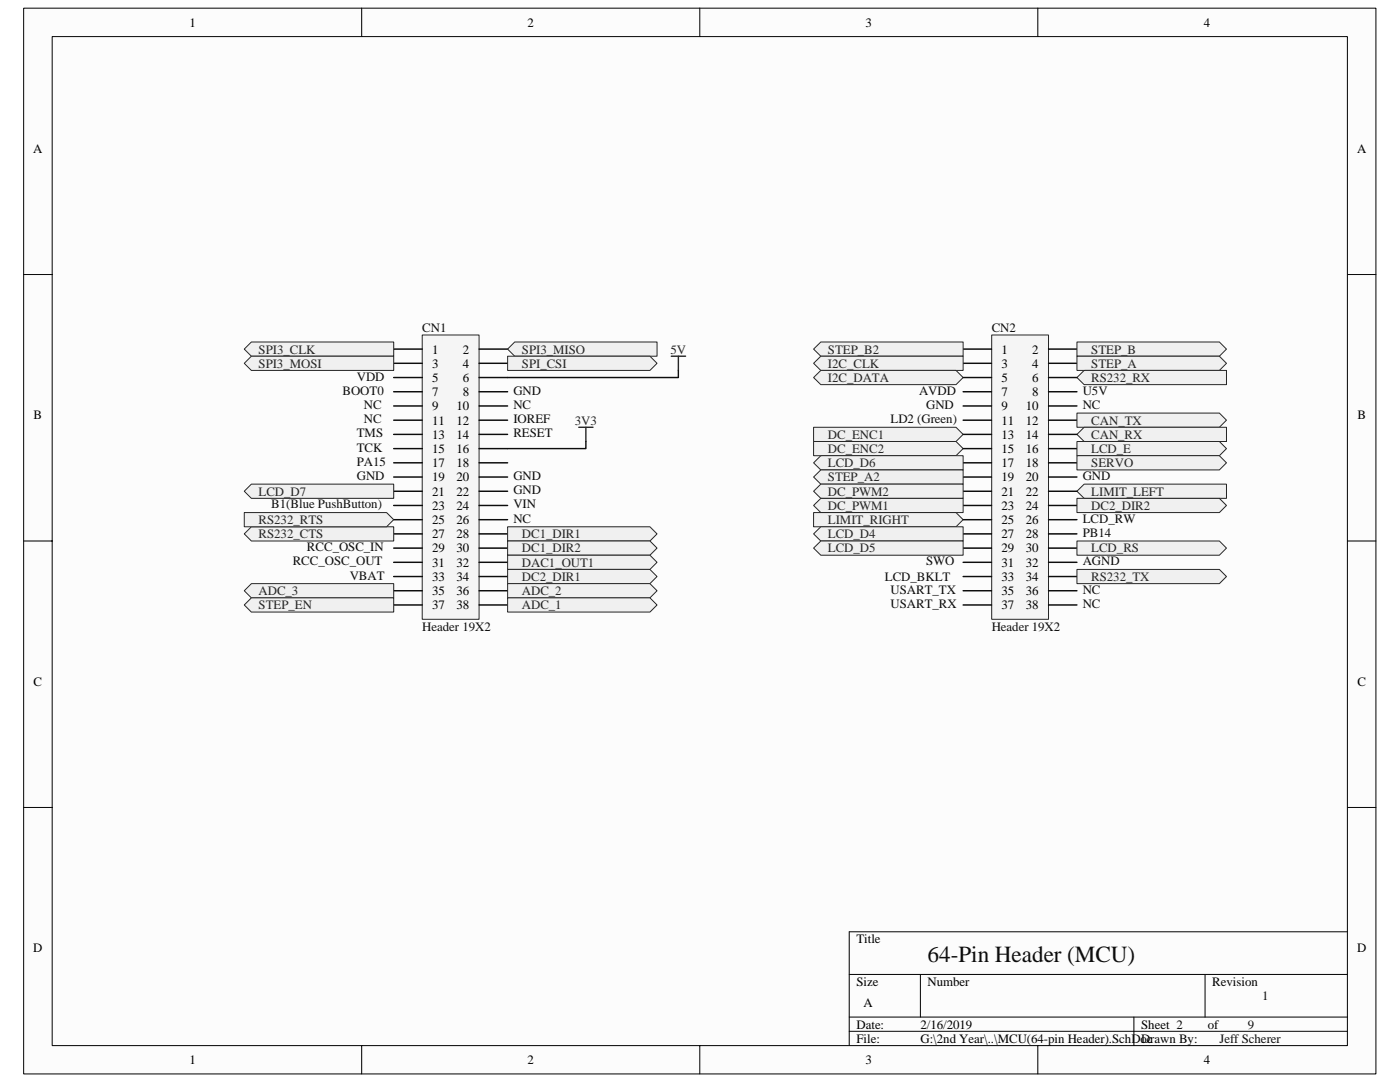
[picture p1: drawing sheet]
<svg xmlns="http://www.w3.org/2000/svg" width="279mm" height="216mm" viewBox="0 0 279 216" stroke-linecap="round" stroke-linejoin="round" font-family="sans-serif">
<path d="M4.7 1.7h269.9v212.6h-269.9z" fill="#fcfcfc"/>
<path d="M4.7 1.6h269.9v212.7h-269.9z" fill="none" stroke="#000" stroke-width=".2"/>
<path d="M10.4 7.3h258.5v201.3h-258.5z" fill="#fcfcfc"/>
<g fill="none" stroke="#000" stroke-width=".2">
<path d="M10.4 7.3h258.5v201.3h-258.5zM72.2 1.6v5.7M139.7 1.6v5.7M207.1 1.6v5.7M4.7 54.8h5.7M268.9 54.8h5.7M4.7 107.9h5.7M268.9 107.9h5.7M4.7 161.1h5.7M268.9 161.1h5.7M169.5 194.4h99.4M183.7 194.4v8.5"/>
<path d="M240.5 194.4v8.5M268.9 185.9h-99.4v22.7M72.2 208.6v5.7M139.7 208.6v5.7M169.5 202.9h99.4M169.5 205.8h99.4M207.1 208.6v5.7M226.3 202.9v5.7"/>
</g>
<path d="M84.3 66.9h11.3v56.7h-11.3z" fill="#f5f5f5"/>
<path d="M84.3 66.8h11.3v56.8h-11.3z" fill="none" stroke="#262626" stroke-width=".2"/>
<g fill="none" stroke="#000" stroke-width=".28">
<path d="M78.6 69.7h5.7M78.6 72.5h5.7M78.6 75.3h5.7M78.6 78.2h5.7M95.6 69.7h5.7M95.6 72.5h5.7M95.6 75.3h5.7M95.6 78.2h5.7M78.6 81h5.7M78.6 83.8h5.7M78.6 86.7h5.7M78.6 89.5h5.7"/>
<path d="M78.6 92.4h5.7M78.6 95.2h5.7M78.6 98h5.7M95.6 81h5.7M95.6 83.8h5.7M95.6 86.7h5.7M95.6 89.5h5.7M95.6 92.4h5.7M95.6 95.2h5.7M95.6 98h5.7M78.6 100.9h5.7M78.6 103.7h5.7"/>
<path d="M78.6 106.5h5.7M78.6 109.4h5.7M78.6 112.2h5.7M78.6 115h5.7M78.6 117.9h5.7M95.6 100.9h5.7M95.6 103.7h5.7M95.6 106.5h5.7M95.6 109.4h5.7M95.6 112.2h5.7M95.6 115h5.7M95.6 117.9h5.7"/>
<path d="M78.6 120.7h5.7M95.6 120.7h5.7"/>
</g>
<path d="M197.9 66.9h11.4v56.7h-11.4z" fill="#f5f5f5"/>
<path d="M197.9 66.8h11.4v56.8h-11.4z" fill="none" stroke="#262626" stroke-width=".2"/>
<g fill="none" stroke="#000" stroke-width=".28">
<path d="M192.2 69.7h5.7M192.2 72.5h5.7M192.2 75.3h5.7M192.2 78.2h5.7M209.3 69.7h5.6M209.3 72.5h5.6M209.3 75.3h5.6M209.3 78.2h5.6M192.2 81h5.7M192.2 83.8h5.7M192.2 86.7h5.7M192.2 89.5h5.7"/>
<path d="M192.2 92.4h5.7M192.2 95.2h5.7M192.2 98h5.7M209.3 81h5.6M209.3 83.8h5.6M209.3 86.7h5.6M209.3 89.5h5.6M209.3 92.4h5.6M209.3 95.2h5.6M209.3 98h5.6M192.2 100.9h5.7M192.2 103.7h5.7"/>
<path d="M192.2 106.5h5.7M192.2 109.4h5.7M192.2 112.2h5.7M192.2 115h5.7M192.2 117.9h5.7M209.3 100.9h5.6M209.3 103.7h5.6M209.3 106.5h5.6M209.3 109.4h5.6M209.3 112.2h5.6M209.3 115h5.6M209.3 117.9h5.6"/>
<path d="M192.2 120.7h5.7M209.3 120.7h5.6"/>
</g>
<g fill="#f0f0f0" stroke="#262626" stroke-width=".2">
<path d="M162.4 69.7l1.4-1.5h28.4v2.9h-28.4z" fill-rule="evenodd"/>
<path d="M48.7 69.7l1.5-1.5h28.4v2.9h-28.4z" fill-rule="evenodd"/>
<path d="M48.7 72.5l1.5-1.4h28.4v2.8h-28.4z" fill-rule="evenodd"/>
<path d="M48.7 98l1.5-1.4h28.4v2.8h-28.4z" fill-rule="evenodd"/>
<path d="M48.7 117.9l1.5-1.4h28.4v2.8h-28.4z" fill-rule="evenodd"/>
<path d="M48.7 120.7l1.5-1.4h28.4v2.8h-28.4z" fill-rule="evenodd"/>
<path d="M101.3 69.7l1.4-1.5h28.4v2.9h-28.4z" fill-rule="evenodd"/>
<path d="M101.3 71.1h28.4l1.4 1.4-1.4 1.4h-28.4z" fill-rule="evenodd"/>
<path d="M101.3 105.1h28.4l1.4 1.4-1.4 1.4h-28.4z" fill-rule="evenodd"/>
<path d="M101.3 108h28.4l1.4 1.4-1.4 1.4h-28.4z" fill-rule="evenodd"/>
<path d="M101.3 110.8h28.4l1.4 1.4-1.4 1.4h-28.4z" fill-rule="evenodd"/>
<path d="M101.3 113.6h28.4l1.4 1.4-1.4 1.5h-28.4z" fill-rule="evenodd"/>
<path d="M101.3 116.5h28.4l1.4 1.4-1.4 1.4h-28.4z" fill-rule="evenodd"/>
<path d="M101.3 119.3h28.4l1.4 1.4-1.4 1.4h-28.4z" fill-rule="evenodd"/>
<path d="M162.4 85.3h28.4l1.4 1.4-1.4 1.4h-28.4z" fill-rule="evenodd"/>
<path d="M162.4 88.1h28.4l1.4 1.4-1.4 1.4h-28.4z" fill-rule="evenodd"/>
<path d="M162.4 92.4l1.4-1.5h28.4v2.9h-28.4z" fill-rule="evenodd"/>
<path d="M162.4 95.2l1.4-1.4h28.4v2.8h-28.4z" fill-rule="evenodd"/>
<path d="M162.4 98l1.4-1.4h28.4v2.8h-28.4z" fill-rule="evenodd"/>
<path d="M162.4 100.9l1.4-1.5h28.4v2.9h-28.4z" fill-rule="evenodd"/>
<path d="M162.4 102.3h28.4l1.4 1.4-1.4 1.4h-28.4z" fill-rule="evenodd"/>
<path d="M162.4 106.5l1.4-1.4h28.4v2.8h-28.4z" fill-rule="evenodd"/>
<path d="M162.4 109.4l1.4-1.4h28.4v2.8h-28.4z" fill-rule="evenodd"/>
<path d="M214.9 68.2h28.5l1.4 1.5-1.4 1.4h-28.5z" fill-rule="evenodd"/>
<path d="M214.9 71.1h28.5l1.4 1.4-1.4 1.4h-28.5z" fill-rule="evenodd"/>
<path d="M214.9 75.3l1.5-1.4h28.4v2.9h-28.4z" fill-rule="evenodd"/>
<path d="M214.9 82.4h28.5l1.4 1.4-1.4 1.5h-28.5z" fill-rule="evenodd"/>
<path d="M214.9 86.7l1.5-1.4h28.4v2.8h-28.4z" fill-rule="evenodd"/>
<path d="M214.9 88.1h28.5l1.4 1.4-1.4 1.4h-28.5z" fill-rule="evenodd"/>
<path d="M214.9 90.9h28.5l1.4 1.5-1.4 1.4h-28.5z" fill-rule="evenodd"/>
<path d="M214.9 98l1.5-1.4h28.4v2.8h-28.4z" fill-rule="evenodd"/>
<path d="M214.9 99.4h28.5l1.4 1.5-1.4 1.4h-28.5z" fill-rule="evenodd"/>
<path d="M214.9 108h28.5l1.4 1.4-1.4 1.4h-28.5z" fill-rule="evenodd"/>
<path d="M214.9 113.6h28.5l1.4 1.4-1.4 1.5h-28.5z" fill-rule="evenodd"/>
<path d="M48.7 106.5l1.5-1.4h28.4v2.8h-28.4z" fill-rule="evenodd"/>
<path d="M48.7 102.3h28.5l1.4 1.4-1.4 1.4h-28.5z" fill-rule="evenodd"/>
<path d="M162.4 72.5l1.4-1.4h28.4v2.8h-28.4z" fill-rule="evenodd"/>
<path d="M162.4 75.3l1.4-1.4h27l1.4 1.4-1.4 1.5h-27z" fill-rule="evenodd"/>
</g>
<path d="M134 71.1h2.8M135.4 71.1v2.8M115.5 85.3h2.8M116.9 85.3v2.8" fill="none" stroke="#262626" stroke-width=".28"/>
<path d="M135.4 73.9v1.4h-34.1M116.9 88.1v1.4h-15.6" fill="none" stroke="#0e0e0e" stroke-width=".28"/>
<text font-size="4.6" fill="#0e0e0e" x="185.1" y="192">64-Pin Header (MCU)</text>
<g font-size="2.6">
<text x="37.8" y="5.3">1</text>
<text x="105.3" y="5.3">2</text>
<text x="172.8" y="5.3">3</text>
<text x="240.2" y="5.3">4</text>
<text x="6.6" y="30.5">A</text>
<text x="270.8" y="30.5">A</text>
<text x="86.3" y="70.5">1</text>
<text x="92.4" y="70.5">2</text>
<text x="199.9" y="70.5">1</text>
<text x="206" y="70.5">2</text>
<text x="86.3" y="73.4">3</text>
<text x="86.3" y="76.2">5</text>
<text x="92.4" y="73.4">4</text>
<text x="92.4" y="76.2">6</text>
<text x="199.9" y="73.4">3</text>
<text x="199.9" y="76.2">5</text>
<text x="206" y="73.4">4</text>
<text x="206" y="76.2">6</text>
<text x="6.7" y="83.7">B</text>
<text x="86.3" y="79.1">7</text>
<text x="86.3" y="81.9">9</text>
<text x="91.1" y="81.9">10</text>
<text x="92.4" y="79.1">8</text>
<text x="199.9" y="79.1">7</text>
<text x="199.9" y="81.9">9</text>
<text x="204.7" y="81.9">10</text>
<text x="206" y="79.1">8</text>
<text x="270.9" y="83.7">B</text>
<text x="86.3" y="84.7">11</text>
<text x="86.3" y="87.5">13</text>
<text x="91.1" y="84.7">12</text>
<text x="91.1" y="87.5">14</text>
<text x="199.9" y="84.7">11</text>
<text x="199.9" y="87.5">13</text>
<text x="204.7" y="84.7">12</text>
<text x="204.7" y="87.5">14</text>
<text x="86.3" y="90.4">15</text>
<text x="86.3" y="93.2">17</text>
<text x="91.1" y="90.4">16</text>
<text x="91.1" y="93.2">18</text>
<text x="199.9" y="90.4">15</text>
<text x="199.9" y="93.2">17</text>
<text x="204.7" y="90.4">16</text>
<text x="204.7" y="93.2">18</text>
<text x="86.3" y="96.1">19</text>
<text x="86.3" y="98.9">21</text>
<text x="86.3" y="101.7">23</text>
<text x="91.1" y="96.1">20</text>
<text x="91.1" y="98.9">22</text>
<text x="91.1" y="101.7">24</text>
<text x="199.9" y="96.1">19</text>
<text x="199.9" y="98.9">21</text>
<text x="199.9" y="101.7">23</text>
<text x="204.7" y="96.1">20</text>
<text x="204.7" y="98.9">22</text>
<text x="204.7" y="101.7">24</text>
<text x="86.3" y="104.6">25</text>
<text x="86.3" y="107.4">27</text>
<text x="91.1" y="104.6">26</text>
<text x="91.1" y="107.4">28</text>
<text x="199.9" y="104.6">25</text>
<text x="199.9" y="107.4">27</text>
<text x="204.7" y="104.6">26</text>
<text x="204.7" y="107.4">28</text>
<text x="86.3" y="110.2">29</text>
<text x="86.3" y="113.1">31</text>
<text x="91.1" y="110.2">30</text>
<text x="91.1" y="113.1">32</text>
<text x="199.9" y="110.2">29</text>
<text x="199.9" y="113.1">31</text>
<text x="204.7" y="110.2">30</text>
<text x="204.7" y="113.1">32</text>
<text x="86.3" y="115.9">33</text>
<text x="86.3" y="118.7">35</text>
<text x="91.1" y="115.9">34</text>
<text x="91.1" y="118.7">36</text>
<text x="199.9" y="115.9">33</text>
<text x="199.9" y="118.7">35</text>
<text x="204.7" y="115.9">34</text>
<text x="204.7" y="118.7">36</text>
<text x="86.3" y="121.6">37</text>
<text x="91.1" y="121.6">38</text>
<text x="199.9" y="121.6">37</text>
<text x="204.7" y="121.6">38</text>
<text x="6.7" y="136.8">C</text>
<text x="270.9" y="136.8">C</text>
<text x="6.6" y="190">D</text>
<text x="170.9" y="188.2">Title</text>
<text x="270.8" y="190">D</text>
<text x="170.9" y="196.7">Size</text>
<text x="185.1" y="196.7">Number</text>
<text x="241.9" y="196.7">Revision</text>
<text x="172.3" y="201">A</text>
<text x="170.9" y="205.2">Date:</text>
<text x="170.9" y="208.1">File:</text>
<text x="183.7" y="208.1">G:\2nd Year\..\MCU(64-pin Header).SchDoc</text>
<text x="183.7" y="205.2">2/16/2019</text>
<text x="227.7" y="208.1">Drawn By:</text>
<text x="227.8" y="205.2">Sheet 2</text>
<text x="241.1" y="205.2">of</text>
<text x="37.8" y="212.3">1</text>
<text x="105.3" y="212.3">2</text>
<text x="172.8" y="212.3">3</text>
<text x="240.2" y="212.3">4</text>
</g>
<g font-size="2.6" fill="#262626">
<text x="51.6" y="70.5">SPI3_CLK</text>
<text x="104.2" y="70.5">SPI3_MISO</text>
<text x="133.8" y="70.5">5V</text>
<text x="165.2" y="70.5">STEP_B2</text>
<text x="217.8" y="70.5">STEP_B</text>
<text x="51.6" y="73.4">SPI3_MOSI</text>
<text x="104.2" y="73.4">SPI_CSI</text>
<text x="165.2" y="73.4">I2C_CLK</text>
<text x="165.2" y="76.2">I2C_DATA</text>
<text x="217.8" y="73.4">STEP_A</text>
<text x="217.8" y="76.2">RS232_RX</text>
<text x="114.7" y="84.7">3V3</text>
<text x="165.2" y="87.5">DC_ENC1</text>
<text x="217.8" y="84.7">CAN_TX</text>
<text x="217.8" y="87.5">CAN_RX</text>
<text x="165.2" y="90.4">DC_ENC2</text>
<text x="165.2" y="93.2">LCD_D6</text>
<text x="217.8" y="90.4">LCD_E</text>
<text x="217.8" y="93.2">SERVO</text>
<text x="51.6" y="98.9">LCD_D7</text>
<text x="165.2" y="96.1">STEP_A2</text>
<text x="165.2" y="98.9">DC_PWM2</text>
<text x="165.2" y="101.7">DC_PWM1</text>
<text x="217.8" y="98.9">LIMIT_LEFT</text>
<text x="217.8" y="101.7">DC2_DIR2</text>
<text x="51.6" y="107.4">RS232_CTS</text>
<text x="51.6" y="104.6">RS232_RTS</text>
<text x="104.2" y="107.4">DC1_DIR1</text>
<text x="165.2" y="104.6">LIMIT_RIGHT</text>
<text x="165.2" y="107.4">LCD_D4</text>
<text x="104.2" y="110.2">DC1_DIR2</text>
<text x="104.2" y="113.1">DAC1_OUT1</text>
<text x="165.2" y="110.2">LCD_D5</text>
<text x="217.8" y="110.2">LCD_RS</text>
<text x="51.6" y="118.7">ADC_3</text>
<text x="104.2" y="115.9">DC2_DIR1</text>
<text x="104.2" y="118.7">ADC_2</text>
<text x="217.8" y="115.9">RS232_TX</text>
<text x="51.6" y="121.6">STEP_EN</text>
<text x="104.2" y="121.6">ADC_1</text>
</g>
<g font-size="2.6" fill="#0e0e0e">
<text x="84.3" y="66.3">CN1</text>
<text x="197.9" y="66.3">CN2</text>
<text x="71.2" y="75.9">VDD</text>
<text x="68.3" y="78.8">BOOT0</text>
<text x="72.6" y="81.6">NC</text>
<text x="102.4" y="78.8">GND</text>
<text x="102.4" y="81.6">NC</text>
<text x="183.4" y="78.8">AVDD</text>
<text x="184.8" y="81.6">GND</text>
<text x="216.1" y="81.6">NC</text>
<text x="216.1" y="78.8">U5V</text>
<text x="71.2" y="87.3">TMS</text>
<text x="72.6" y="84.4">NC</text>
<text x="102.4" y="84.4">IOREF</text>
<text x="102.4" y="87.3">RESET</text>
<text x="177.7" y="84.4">LD2 (Green)</text>
<text x="71.2" y="90.1">TCK</text>
<text x="71.2" y="92.9">PA15</text>
<text x="71.2" y="95.8">GND</text>
<text x="102.4" y="95.8">GND</text>
<text x="216.1" y="95.8">GND</text>
<text x="54.1" y="101.5">B1(Blue PushButton)</text>
<text x="102.4" y="98.6">GND</text>
<text x="102.4" y="101.5">VIN</text>
<text x="102.4" y="104.3">NC</text>
<text x="216.1" y="104.3">LCD_RW</text>
<text x="216.1" y="107.1">PB14</text>
<text x="58.4" y="112.8">RCC_OSC_OUT</text>
<text x="61.3" y="110">RCC_OSC_IN</text>
<text x="184.8" y="112.8">SWO</text>
<text x="216.1" y="112.8">AGND</text>
<text x="69.8" y="115.6">VBAT</text>
<text x="176.6" y="115.9">LCD_BKLT</text>
<text x="177.7" y="118.5">USART_TX</text>
<text x="216.1" y="118.5">NC</text>
<text x="84.3" y="125.8">Header 19X2</text>
<text x="177.7" y="121.3">USART_RX</text>
<text x="197.9" y="125.8">Header 19X2</text>
<text x="216.1" y="121.3">NC</text>
<text x="251.9" y="199.6">1</text>
<text x="243.4" y="208.1">Jeff Scherer</text>
<text x="249" y="205.2">9</text>
</g>
</svg>
